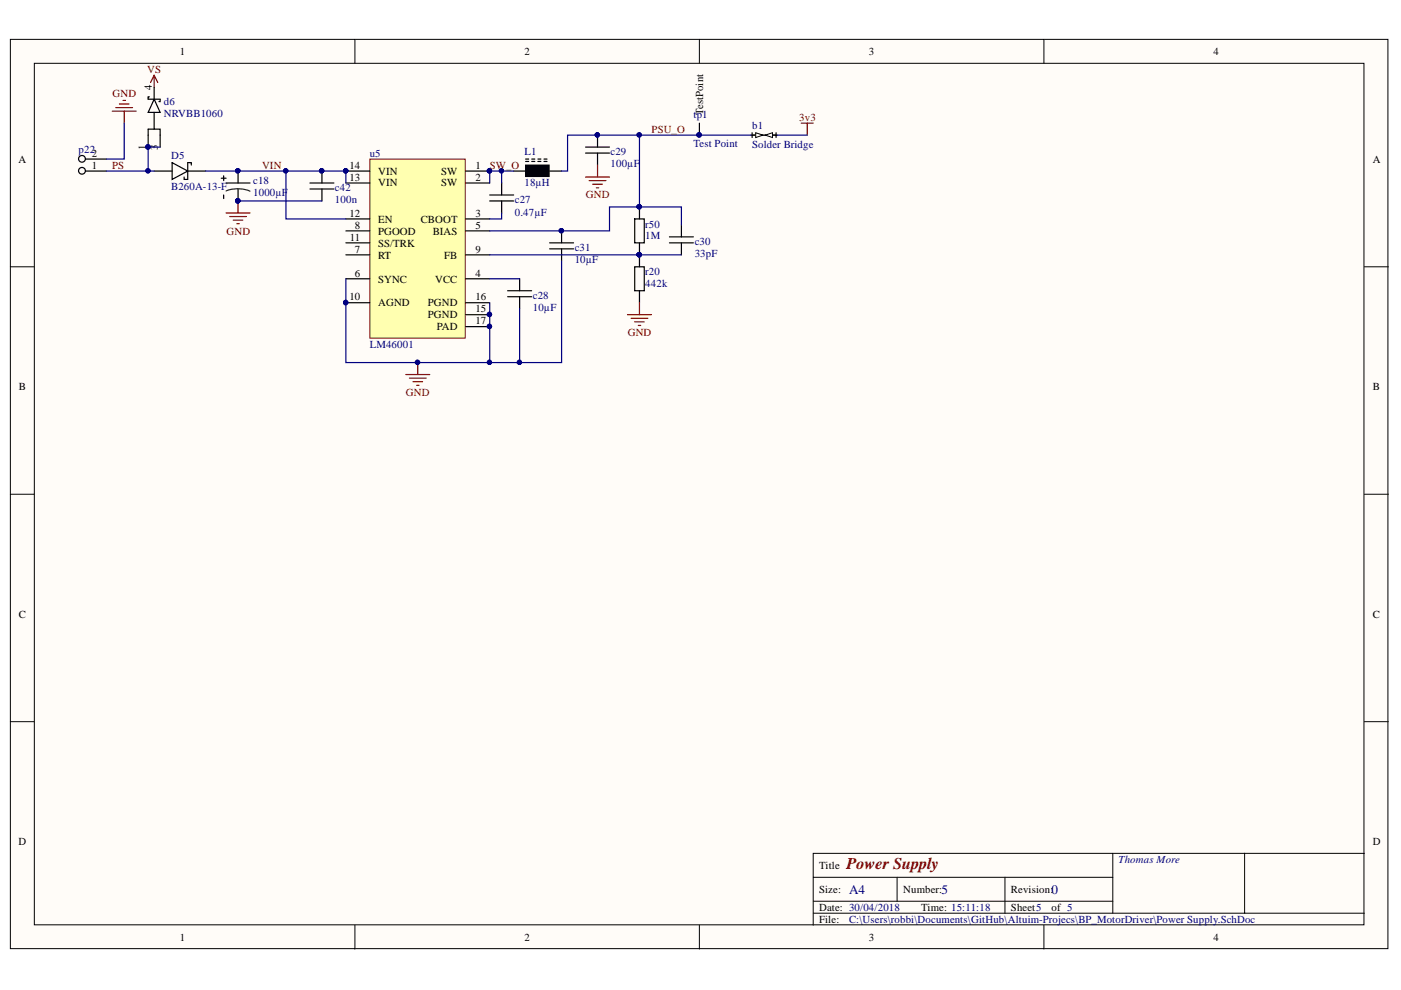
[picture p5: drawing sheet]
<svg xmlns="http://www.w3.org/2000/svg" width="297mm" height="210mm" viewBox="0 0 297 210" stroke-linecap="round" stroke-linejoin="round" font-family="sans-serif">
<g fill="#fffcf8" stroke="#000" stroke-width=".21">
<path d="M2.2 8.3h292.1v192.8h-292.1z"/>
<path d="M7.3 13.4h281.9v182.7h-281.9z"/>
</g>
<g fill="none" stroke="#000" stroke-width=".21">
<path d="M75.2 8.3v5.1M148.3 8.3v5.1M221.3 8.3v5.1M2.2 56.6h5.1M289.3 56.6h5.1M2.2 104.8h5.1M289.3 104.8h5.1M2.2 153h5.1M289.3 153h5.1M75.2 196.2v5M148.3 196.2v5M172.4 186h63.5"/>
<path d="M172.4 193.6h116.9M172.4 191.1h63.5M190.2 186v5.1M213.1 186v7.6M221.3 196.2v5M235.9 180.9v12.7M263.9 180.9h-91.5v15.3M289.3 180.9h-25.4v12.7"/>
</g>
<path d="M17.4 36.3h5.1M17.4 33.7h5.1" fill="none" stroke="#000" stroke-width=".25"/>
<g fill="#fffcf8" stroke="#000" stroke-width=".25">
<circle cx="17.4" cy="33.7" r=".72"/>
<circle cx="17.4" cy="36.2" r=".72"/>
</g>
<path d="M78.4 33.7h20.2v38h-20.2z" fill="#ffffb0" stroke="#800000" stroke-width=".21"/>
<g fill="none" stroke="#000" stroke-width=".25">
<path d="M32.7 36.3h3.8M36.5 34.5l3.3 1.8-3.3 1.7zM39.8 36.3h3.8M40.6 35v-.5h-.8v3.5h-.8v-.5M73.3 36.3h5.1M73.3 38.8h5.1M98.7 36.3h5.1M98.7 38.8h5.1M106.4 38.8v2.5M108.9 36.3h2.5M116.5 36.3h2.6M124.1 32.5h5.1"/>
<path d="M124.1 31.2h5.1M126.7 28.7v2.5M126.7 32.5v2.5M148.3 26.1v2.6M159.2 28.7h5.3M159.5 28.1v1.1M164.5 28.1v1.1M73.3 46.4h5.1M73.3 59.1h5.1M73.3 49h5.1M73.3 54h5.1M73.3 51.5h5.1"/>
<path d="M98.7 46.4h5.1M98.7 59.1h5.1M98.7 49h5.1M98.7 54h5.1M103.8 42.6h5.1M103.8 41.3h5.1M106.4 42.6v2.5M110.2 59.1v2.5M134.6 56.6h2v5h-2zM141.9 51.5h5.1M141.9 50.2h5.1M144.5 47.7v2.5"/>
<path d="M144.5 51.5v2.5M73.3 64.2h5.1M98.7 64.2h5.1M98.7 66.7h5.1M98.7 69.3h5.1M107.6 61.6h5.1M107.6 62.9h5.1M110.2 62.9v2.6M135.6 61.6v2.6"/>
</g>
<g fill="#000080" stroke="#000080" stroke-width=".21">
<circle cx="73.3" cy="64.1" r=".46"/>
<circle cx="73.3" cy="36.2" r=".46"/>
<circle cx="103.8" cy="66.7" r=".46"/>
<circle cx="103.8" cy="69.2" r=".46"/>
<circle cx="88.5" cy="76.8" r=".46"/>
<circle cx="126.6" cy="28.6" r=".46"/>
<circle cx="148.2" cy="28.6" r=".46"/>
</g>
<g fill="none" stroke="#800000" stroke-width=".25">
<path d="M32.7 16l-.8 1.5M32.7 16l.7 1.5M32.7 16v2.5M23.8 23.6h5.1M24.6 22.8h3.5M25.3 22.1h2.1M26.1 21.3h.5M26.3 23.6v2.5M124.1 37.5h5.1M124.9 38.3h3.6M125.7 39.1h2M126.4 39.8h.5"/>
<path d="M126.7 35v2.5M169.9 26.1h2.5M171.1 26.1v2.6M47.9 45.1h5.1M48.7 45.9h3.5M49.5 46.7h2M50.2 47.4h.5M50.5 42.6v2.5M86 79.4h5.1M88.6 76.9v2.5M133 66.7h5.1M133.8 67.5h3.6"/>
<path d="M134.6 68.2h2M135.3 69h.5M135.6 64.2v2.5M86.8 80.2h3.6M87.6 80.9h2M88.3 81.7h.5"/>
</g>
<path d="M111.4 35h5v2.4h-5z" fill="#000" stroke="#000" stroke-width=".21"/>
<path d="M111.4 34.2h5.1M111.4 33.7h5.1" fill="none" stroke="#000" stroke-width=".25" stroke-dasharray=".6 .6"/>
<path d="M160.2 28.1l1.5 .6-1.5 .5z" fill="#fffcf8"/>
<path d="M160.2 28.1l1.5 .6-1.5 .5z" fill="none" stroke="#000" stroke-width=".21"/>
<path d="M162.3 28.7h2.5" fill="none" stroke="#000" stroke-width=".25"/>
<path d="M162.3 28.7l1.5-.6v1.1z" fill="#fffcf8"/>
<path d="M162.3 28.7l1.5-.6v1.1z" fill="none" stroke="#000" stroke-width=".21"/>
<g fill="none" stroke="#000" stroke-width=".25">
<path d="M32.7 21l1.3 2.8h-2.6zM32.7 23.8v3.6h1.3v3.8M46.9 37.8h1M47.4 37.3v1M47.9 38.8h5.1M50.5 36.3v2.5M65.7 38.8h5.1M68.3 36.3v2.5M47.4 41.3v.8M65.7 40.1h5.1M68.3 40.1v2.5M116.5 51.5h5.1"/>
<path d="M116.5 52.8h5.1M119.1 49v2.5M119.1 52.8v2.5M134.6 46.4h2v5.1h-2zM135.6 51.5v2.5"/>
</g>
<g fill="#000080" stroke="#000080" stroke-width=".21">
<circle cx="50.4" cy="36.2" r=".46"/>
<circle cx="119" cy="48.9" r=".46"/>
<circle cx="110.1" cy="76.8" r=".46"/>
<circle cx="103.8" cy="76.8" r=".46"/>
<circle cx="60.6" cy="36.2" r=".46"/>
<circle cx="103.8" cy="66.7" r=".46"/>
<circle cx="103.8" cy="69.2" r=".46"/>
<circle cx="88.5" cy="76.8" r=".46"/>
<circle cx="73.3" cy="64.1" r=".46"/>
<circle cx="31.4" cy="36.2" r=".46"/>
<circle cx="126.6" cy="28.6" r=".46"/>
<circle cx="135.5" cy="28.6" r=".46"/>
<circle cx="148.2" cy="28.6" r=".46"/>
<circle cx="68.2" cy="36.2" r=".46"/>
<circle cx="73.3" cy="36.2" r=".46"/>
<circle cx="106.3" cy="36.2" r=".46"/>
</g>
<path d="M47.9 40.5a6.7 6.7 0 0 1 5.1 0" fill="none" stroke="#172721" stroke-width=".25"/>
<g fill="none" stroke="#000080" stroke-width=".25">
<path d="M26.3 26.1v7.6h-3.8M31.4 36.3h1.3M34 31.2h-2.6v5.1h-8.9M43.6 36.3h29.7v2.5M60.6 36.3v10.1h12.7M106.4 36.3h-2.6v2.5M108.9 36.3h-2.5v2.5M135.6 28.7v15.2h8.9v3.8M159.2 28.7h-38.9v7.6h-1.2M164.8 28.7h6.3M50.5 42.6h17.8M73.3 59.1v17.8h30.5v-12.7"/>
<path d="M103.8 54h40.7M103.8 59.1h6.4M106.4 45.1v1.3h-2.6M119.1 55.3v21.6h-8.9M135.6 43.9h-6.4v5.1h-25.4M110.2 65.5v11.4h-6.4"/>
</g>
<text font-size="3.5" x="31.8" y="20.4">PId604</text>
<g font-size="3.5" fill="#000080">
<text x="30.3" y="30.7">PId601</text>
<text x="49.4" y="42">PIc1801</text>
<text x="134.8" y="45.8">PIr5001</text>
<text x="134.8" y="56.1">PIr2002</text>
</g>
<text font-size="3.5" fill="#800000" x="179.5" y="184.3">Power Supply</text>
<g font-size="2.8" fill="#000080">
<text x="180" y="189.5">A4</text>
<text x="199.6" y="189.5">5</text>
<text x="223" y="189.5">0</text>
</g>
<g font-size="2.3">
<text x="38.1" y="11.7">1</text>
<text x="111.2" y="11.7">2</text>
<text x="184.2" y="11.7">3</text>
<text x="257.3" y="11.7">4</text>
<text x="32.2" y="19" transform="rotate(-90 32.2 19)">4</text>
<text x="149.1" y="24.3" transform="rotate(-90 149.1 24.3)">TestPoint</text>
<text x="3.9" y="34.5">A</text>
<text x="19.4" y="35.7">1</text>
<text x="19.4" y="33.2">2</text>
<text x="30.9" y="31.9" transform="rotate(-90 30.9 31.9)">1</text>
<text x="33.5" y="31.9" transform="rotate(-90 33.5 31.9)">3</text>
<text x="74.1" y="35.7">14</text>
<text x="100.8" y="35.7">1</text>
<text x="291" y="34.5">A</text>
<text x="74.1" y="38.3">13</text>
<text x="80.2" y="39.5">VIN</text>
<text x="80.2" y="37">VIN</text>
<text x="93.5" y="37">SW</text>
<text x="93.5" y="39.5">SW</text>
<text x="100.8" y="38.3">2</text>
<text x="74.1" y="46">12</text>
<text x="80.2" y="47.2">EN</text>
<text x="89.2" y="47.2">CBOOT</text>
<text x="100.8" y="46">3</text>
<text x="74.2" y="51">11</text>
<text x="75.3" y="53.6">7</text>
<text x="75.3" y="48.5">8</text>
<text x="80.2" y="49.8">PGOOD</text>
<text x="80.2" y="52.3">SS/TRK</text>
<text x="91.7" y="49.8">BIAS</text>
<text x="100.8" y="48.5">5</text>
<text x="100.8" y="53.6">9</text>
<text x="75.3" y="58.6">6</text>
<text x="80.2" y="59.9">SYNC</text>
<text x="80.2" y="54.8">RT</text>
<text x="92.2" y="59.9">VCC</text>
<text x="94.2" y="54.8">FB</text>
<text x="100.8" y="58.6">4</text>
<text x="74.1" y="63.7">10</text>
<text x="80.2" y="65">AGND</text>
<text x="90.7" y="65">PGND</text>
<text x="100.8" y="63.7">16</text>
<text x="90.7" y="67.5">PGND</text>
<text x="92.6" y="70">PAD</text>
<text x="100.8" y="66.2">15</text>
<text x="100.8" y="68.8">17</text>
<text x="4" y="82.7">B</text>
<text x="291" y="82.7">B</text>
<text x="4" y="130.9">C</text>
<text x="291" y="130.9">C</text>
<text x="3.9" y="179.2">D</text>
<text x="291" y="179.2">D</text>
<text x="173.7" y="184.3">Title</text>
<text x="173.7" y="189.3">Size:</text>
<text x="191.5" y="189.3">Number:</text>
<text x="214.3" y="189.3">Revision:</text>
<text x="173.7" y="193.1">Date: 30/04/2018</text>
<text x="173.7" y="195.7">File:</text>
<text x="195.3" y="193.1">Time: 15:11:18</text>
<text x="214.3" y="193.1">Sheet5</text>
<text x="223" y="193.1">of 5</text>
<text x="38.1" y="199.5">1</text>
<text x="111.2" y="199.5">2</text>
<text x="184.2" y="199.5">3</text>
<text x="257.3" y="199.5">4</text>
</g>
<g font-size="2.3" fill="#800000">
<text x="31.2" y="15.5">VS</text>
<text x="23.8" y="20.5">GND</text>
<text x="138.2" y="28.1">PSU_O</text>
<text x="169.4" y="25.6">3v3</text>
<text x="23.8" y="35.7">PS</text>
<text x="55.6" y="35.7">VIN</text>
<text x="103.8" y="35.7">SW_O</text>
<text x="124.2" y="42.1">GND</text>
<text x="48" y="49.8">GND</text>
<text x="133.1" y="71.3">GND</text>
<text x="86.1" y="84">GND</text>
</g>
<g font-size="2.3" fill="#000080">
<text x="34.8" y="22.3">d6</text>
<text x="34.8" y="24.8">NRVBB1060</text>
<text x="147" y="25.1">tp1</text>
<text x="159.5" y="27.4">b1</text>
<text x="16.7" y="32.4">p22</text>
<text x="36.3" y="33.7">D5</text>
<text x="78.4" y="33.2">u5</text>
<text x="111.2" y="32.9">L1</text>
<text x="129.5" y="32.9">c29</text>
<text x="129.5" y="35.5">100µF</text>
<text x="147" y="31.2">Test Point</text>
<text x="159.5" y="31.4">Solder Bridge</text>
<text x="36.3" y="40.3">B260A-13-F</text>
<text x="53.7" y="39">c18</text>
<text x="53.7" y="41.6">1000µF</text>
<text x="71" y="40.6">c42</text>
<text x="111.2" y="39.5">18µH</text>
<text x="71" y="43.1">100n</text>
<text x="109.2" y="43.1">c27</text>
<text x="109.2" y="45.7">0.47µF</text>
<text x="121.8" y="53.3">c31</text>
<text x="136.8" y="48.2">r50</text>
<text x="136.8" y="50.8">1M</text>
<text x="147.3" y="52">c30</text>
<text x="121.8" y="55.8">10µF</text>
<text x="136.8" y="58.4">r20</text>
<text x="147.3" y="54.6">33pF</text>
<text x="113" y="63.4">c28</text>
<text x="113" y="66">10µF</text>
<text x="136.8" y="60.9">442k</text>
<text x="78.4" y="73.8">LM46001</text>
<text x="237.2" y="183">Thomas More</text>
<text x="180" y="195.7">C:\Users\robbi\Documents\GitHub\Altuim-Projecs\BP_MotorDriver\Power Supply.SchDoc</text>
</g>
<text font-size="1.4" fill="#000080" x="98.1" y="36.6">PIu501</text>
</svg>
